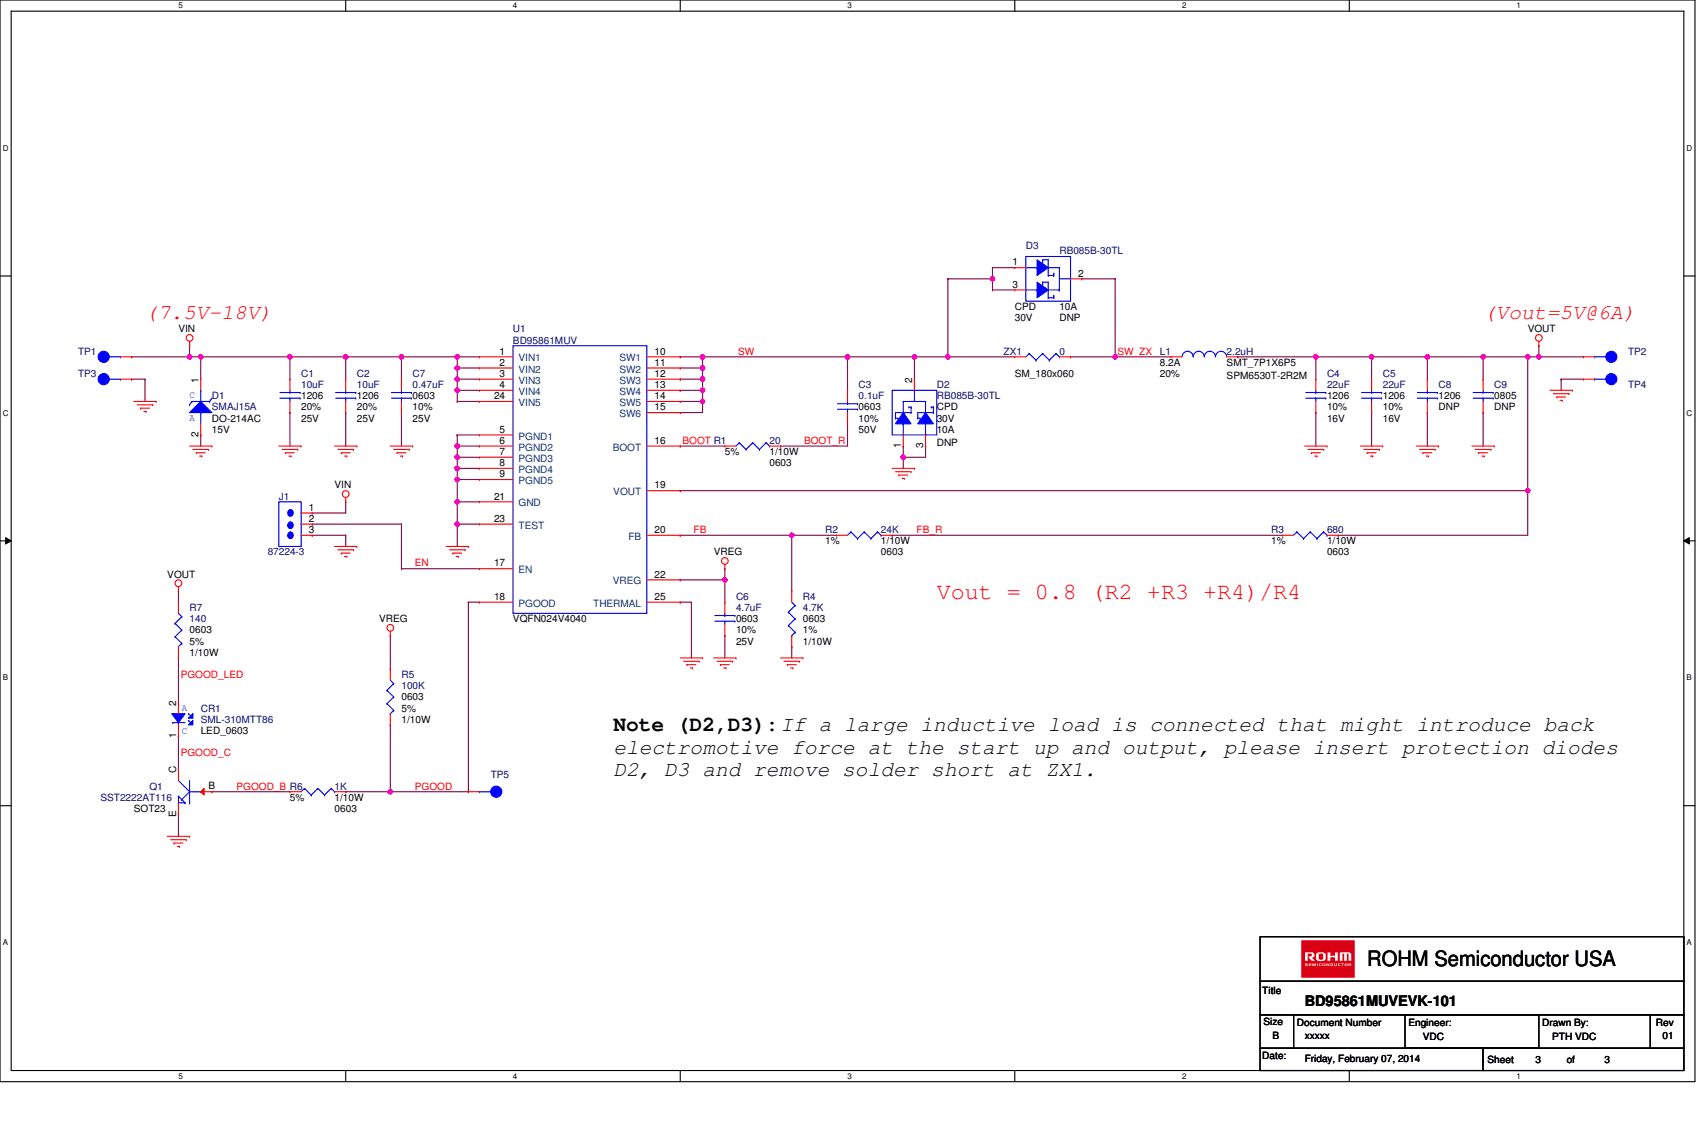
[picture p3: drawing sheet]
# OrCAD Capture schematic BD95861MUVEVK-101_SCH_REV01_2014-01-22.DSN

## Sheets
1 P03: BD95861MUV EVAL: size B; title: BD95861MUVEVK-101; rev: 01; note: xxxxx
2 P02: PAGE INDEX: title: PAGE INDEX
3 P01: TITLE & REV. HISTORY: title: TITLE & REVISION HISTORY; note: xxxx

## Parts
C1  10uF  [C1206]
C2  10uF  [C1206]
C3  0.1uF  [C0603]
C4  22uF  [C1206]
C5  22uF  [C1206]
C6  4.7uF  [C0603]
C7  0.47uF  [C0603]
C8  Val  [C1206]
C9  Val  [C0805]
CR1  SML-310MTT86  [LED_0603]
D1  SMAJ15A  [DO-214AC]
D2  RB085B-30TL  [CPD]
D3  RB085B-30TL  [CPD]
J1  87224-3  [HDR_THVT_1X3_100]
L1  2.2uH  [SMT_7P1X6P5]
Q1  SST2222AT116  [SOT23_BEC]
R1  20  [R0603]
R2  24K  [R0603]
R3  680  [R0603]
R4  4.7K  [R0603]
R5  100K  [R0603]
R6  1K  [R0603]
R7  140  [R0603]
TP1  TP_63Mil_TH  [TP_TH]
TP2  TP_63Mil_TH  [TP_TH]
TP3  TP_63Mil_TH  [TP_TH]
TP4  TP_63Mil_TH  [TP_TH]
TP5  TP_63Mil_TH  [TP_TH]
U1  BD95861MUV  [VQFN024V4040]
ZX1  0  [SM_180x060]

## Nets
GND: C1.2 C2.2 C4.2 C5.2 C6.2 C7.2 C8.2 C9.2 D1.2(A) D2.1 D2.3 J1.3 Q1.E(2) R4.2 TP3.1 TP4.1 U1.5(PGND1) U1.6(PGND2) U1.7(PGND3) U1.8(PGND4) U1.9(PGND5) U1.21(GND) U1.23(TEST) U1.25(THERMAL)
VIN: C1.1 C2.1 C7.1 D1.1(C) J1.1 TP1.1 U1.1(VIN1) U1.2(VIN2) U1.3(VIN3) U1.4(VIN4) U1.24(VIN5)
BOOT: R1.1 U1.16(BOOT)
BOOT_R: C3.2 R1.2
EN: J1.2 U1.17(EN)
FB: R2.1 R4.1 U1.20(FB)
FB_R: R2.2 R3.1
PGOOD: R5.2 R6.2 TP5.1 U1.18(PGOOD)
PGOOD_B: Q1.B(1) R6.1
PGOOD_C: CR1.1(C) Q1.C(3)
PGOOD_LED: CR1.2(A) R7.2
SW: C3.1 D2.2 D3.1 D3.3 U1.10(SW1) U1.11(SW2) U1.12(SW3) U1.13(SW4) U1.14(SW5) U1.15(SW6) ZX1.1
SW_ZX: D3.2 L1.1 ZX1.2
VOUT: C4.1 C5.1 C8.1 C9.1 L1.2 R3.2 R7.1 TP2.1 U1.19(VOUT)
VREG: C6.1 R5.1 U1.22(VREG)

## Notes on the sheets
sheet 1
- (7.5V-18V)
- (Vout=5V@6A)
- Vout = 0.8 (R2 +R3 +R4)/R4
- Note (D2,D3):
- If a large inductive load is connected that might introduce back
- electromotive force at the start up and output, please insert protection diodes
- D2, D3 and remove solder short at ZX1.
sheet 2
- PAGE
- PAGE CONTENT
- 01
- TITLE & REV. HISTORY
- 02
- PAGE INDEX
- 03
- BD95861MUVEVK-101
sheet 3
- ROHM
- BD95861MUV EVALUATION BOARD
- Revision History
- (preliminary)
- REVISION
- DATE
- COMMENT
- Rev 00
- 2013-10-23
- Initial release
- Rev 01
- 2014-01-22
- Add 0.47uF 0603 decoupling cap for Vin net
- Add one DNP (do not place) 1206 Cap and one DNP (do not place) 0805 Cap for Vout net
